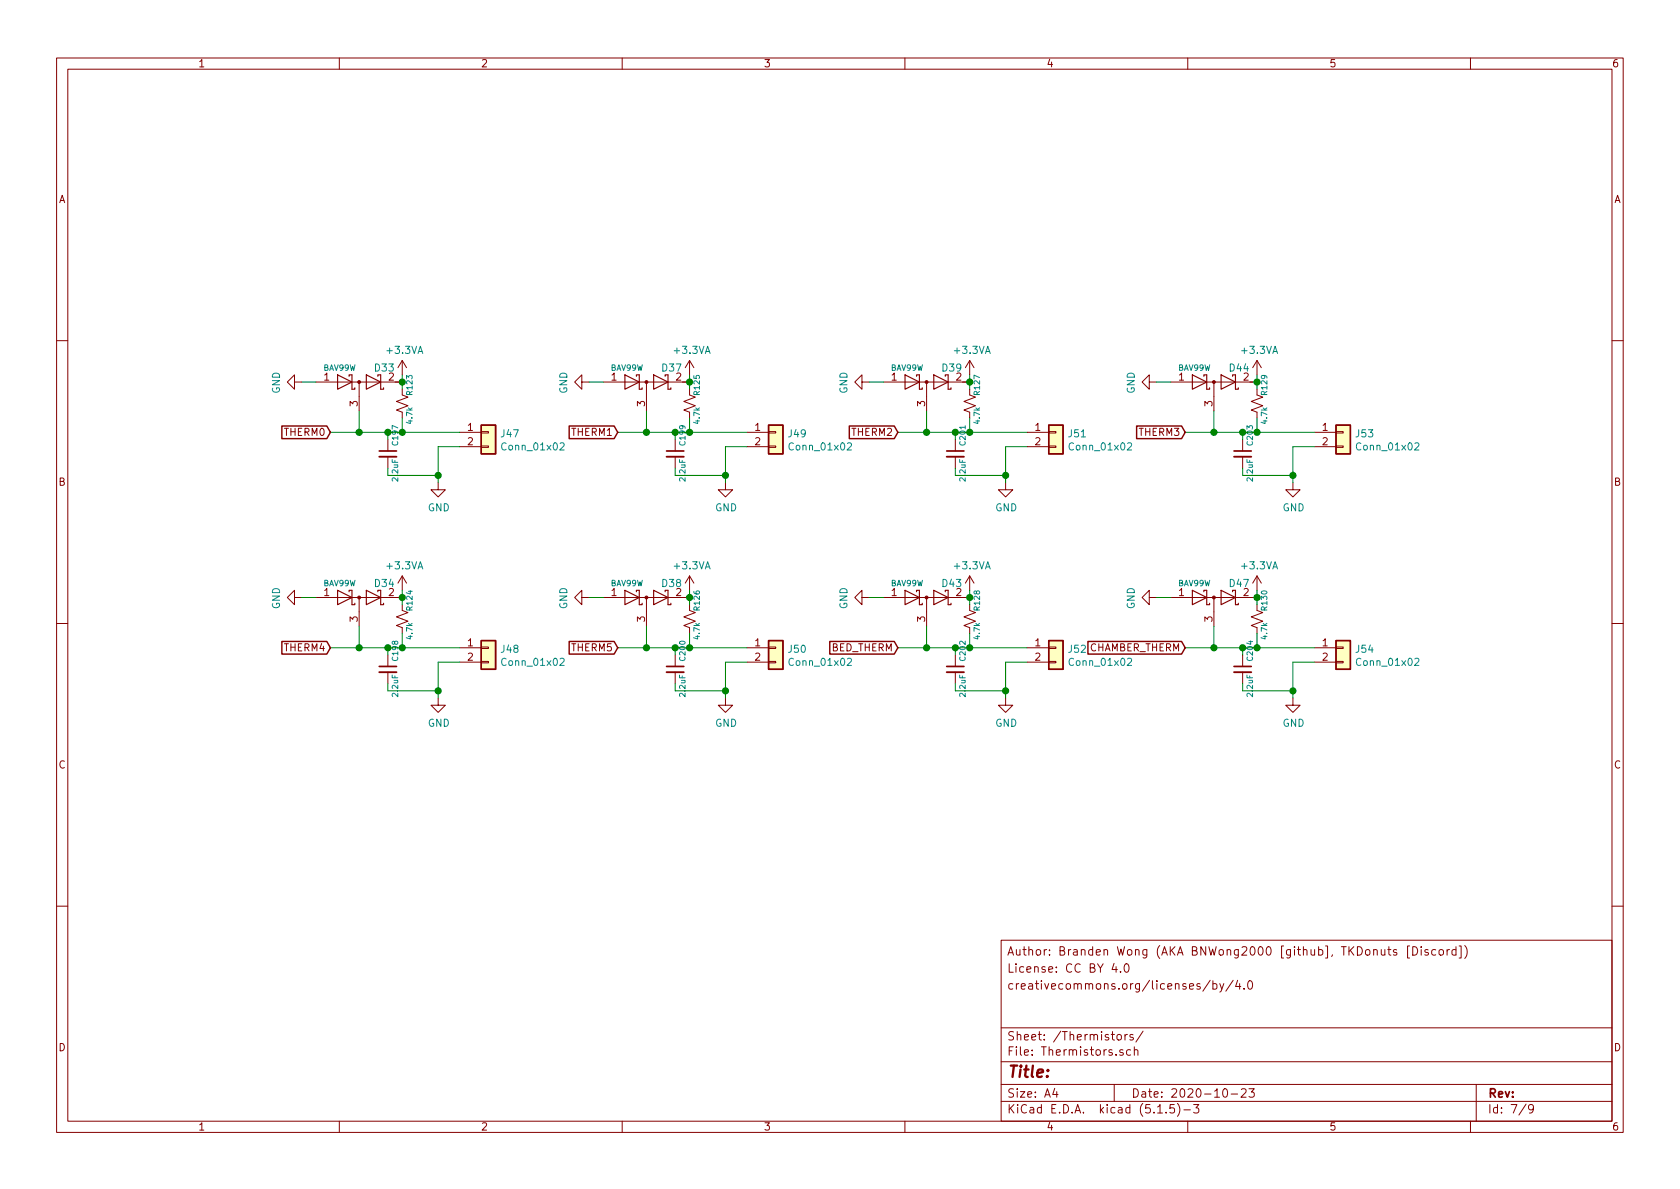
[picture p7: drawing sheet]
EESchema Schematic File Version 4
EELAYER 30 0
EELAYER END
$Descr A4 11693 8268
encoding utf-8
Sheet 6 9
Title ""
Date "2020-10-23"
Rev ""
Comp ""
Comment1 ""
Comment2 "creativecommons.org/licenses/by/4.0"
Comment3 "License: CC BY 4.0"
Comment4 "Author: Branden Wong (AKA BNWong2000 [github], TKDonuts [Discord])"
$EndDescr
$Comp
L Connector_Generic:Conn_01x02 J47
U 1 1
P 3400 3000
F 0 "J47" H 3480 2992 50  0000 L CNN
F 1 "Conn_01x02" H 3480 2901 50  0000 L CNN
F 2 "Connector_Molex:Molex_KK-254_AE-6410-02A_1x02_P2.54mm_Vertical" H 3400 3000 50  0001 C CNN
F 3 "~" H 3400 3000 50  0001 C CNN
	1    3400 3000
	1    0    0    -1  
$EndComp
$Comp
L Device:R_Small_US R123
U 1 1
P 2800 2800
F 0 "R123" V 2850 2850 39  0000 L CNN
F 1 "4.7k" V 2850 2650 39  0000 L CNN
F 2 "Resistor_SMD:R_0603_1608Metric_Pad1.05x0.95mm_HandSolder" H 2800 2800 50  0001 C CNN
F 3 "~" H 2800 2800 50  0001 C CNN
	1    2800 2800
	1    0    0    -1  
$EndComp
$Comp
L Device:C_Small C197
U 1 1
P 2700 3150
F 0 "C197" V 2750 3200 39  0000 L CNN
F 1 "2.2uF" V 2750 2950 39  0000 L CNN
F 2 "Capacitor_SMD:C_0603_1608Metric_Pad1.05x0.95mm_HandSolder" H 2700 3150 50  0001 C CNN
F 3 "~" H 2700 3150 50  0001 C CNN
	1    2700 3150
	1    0    0    -1  
$EndComp
$Comp
L power:+3.3VA #PWR0262
U 1 1
P 2800 2600
F 0 "#PWR0262" H 2800 2450 50  0001 C CNN
F 1 "+3.3VA" H 2815 2773 50  0000 C CNN
F 2 "" H 2800 2600 50  0001 C CNN
F 3 "" H 2800 2600 50  0001 C CNN
	1    2800 2600
	1    0    0    -1  
$EndComp
$Comp
L power:GND #PWR0264
U 1 1
P 3050 3350
F 0 "#PWR0264" H 3050 3100 50  0001 C CNN
F 1 "GND" H 3055 3177 50  0000 C CNN
F 2 "" H 3050 3350 50  0001 C CNN
F 3 "" H 3050 3350 50  0001 C CNN
	1    3050 3350
	1    0    0    -1  
$EndComp
Wire Wire Line
	3200 3100 3050 3100
Wire Wire Line
	3050 3100 3050 3300
Wire Wire Line
	2700 3300 3050 3300
Connection ~ 3050 3300
Wire Wire Line
	3050 3300 3050 3350
Wire Wire Line
	2700 3300 2700 3250
Wire Wire Line
	3200 3000 2800 3000
Wire Wire Line
	2700 3000 2700 3050
Wire Wire Line
	2800 3000 2800 2900
Connection ~ 2800 3000
Wire Wire Line
	2800 3000 2700 3000
Connection ~ 2700 3000
Text GLabel 2300 3000 0    50   Input ~ 0
THERM0
$Comp
L Connector_Generic:Conn_01x02 J49
U 1 1
P 5400 3000
F 0 "J49" H 5480 2992 50  0000 L CNN
F 1 "Conn_01x02" H 5480 2901 50  0000 L CNN
F 2 "Connector_Molex:Molex_KK-254_AE-6410-02A_1x02_P2.54mm_Vertical" H 5400 3000 50  0001 C CNN
F 3 "~" H 5400 3000 50  0001 C CNN
	1    5400 3000
	1    0    0    -1  
$EndComp
$Comp
L Device:R_Small_US R125
U 1 1
P 4800 2800
F 0 "R125" V 4850 2850 39  0000 L CNN
F 1 "4.7k" V 4850 2650 39  0000 L CNN
F 2 "Resistor_SMD:R_0603_1608Metric_Pad1.05x0.95mm_HandSolder" H 4800 2800 50  0001 C CNN
F 3 "~" H 4800 2800 50  0001 C CNN
	1    4800 2800
	1    0    0    -1  
$EndComp
$Comp
L Device:C_Small C199
U 1 1
P 4700 3150
F 0 "C199" V 4750 3200 39  0000 L CNN
F 1 "2.2uF" V 4750 2950 39  0000 L CNN
F 2 "Capacitor_SMD:C_0603_1608Metric_Pad1.05x0.95mm_HandSolder" H 4700 3150 50  0001 C CNN
F 3 "~" H 4700 3150 50  0001 C CNN
	1    4700 3150
	1    0    0    -1  
$EndComp
$Comp
L power:+3.3VA #PWR0266
U 1 1
P 4800 2600
F 0 "#PWR0266" H 4800 2450 50  0001 C CNN
F 1 "+3.3VA" H 4815 2773 50  0000 C CNN
F 2 "" H 4800 2600 50  0001 C CNN
F 3 "" H 4800 2600 50  0001 C CNN
	1    4800 2600
	1    0    0    -1  
$EndComp
$Comp
L power:GND #PWR0268
U 1 1
P 5050 3350
F 0 "#PWR0268" H 5050 3100 50  0001 C CNN
F 1 "GND" H 5055 3177 50  0000 C CNN
F 2 "" H 5050 3350 50  0001 C CNN
F 3 "" H 5050 3350 50  0001 C CNN
	1    5050 3350
	1    0    0    -1  
$EndComp
Wire Wire Line
	5200 3100 5050 3100
Wire Wire Line
	5050 3100 5050 3300
Wire Wire Line
	4700 3300 5050 3300
Connection ~ 5050 3300
Wire Wire Line
	5050 3300 5050 3350
Wire Wire Line
	4700 3300 4700 3250
Wire Wire Line
	5200 3000 4800 3000
Wire Wire Line
	4700 3000 4700 3050
Wire Wire Line
	4800 3000 4800 2900
Connection ~ 4800 3000
Wire Wire Line
	4800 3000 4700 3000
$Comp
L Connector_Generic:Conn_01x02 J51
U 1 1
P 7350 3000
F 0 "J51" H 7430 2992 50  0000 L CNN
F 1 "Conn_01x02" H 7430 2901 50  0000 L CNN
F 2 "Connector_Molex:Molex_KK-254_AE-6410-02A_1x02_P2.54mm_Vertical" H 7350 3000 50  0001 C CNN
F 3 "~" H 7350 3000 50  0001 C CNN
	1    7350 3000
	1    0    0    -1  
$EndComp
$Comp
L Device:R_Small_US R127
U 1 1
P 6750 2800
F 0 "R127" V 6800 2850 39  0000 L CNN
F 1 "4.7k" V 6800 2650 39  0000 L CNN
F 2 "Resistor_SMD:R_0603_1608Metric_Pad1.05x0.95mm_HandSolder" H 6750 2800 50  0001 C CNN
F 3 "~" H 6750 2800 50  0001 C CNN
	1    6750 2800
	1    0    0    -1  
$EndComp
$Comp
L Device:C_Small C201
U 1 1
P 6650 3150
F 0 "C201" V 6700 3200 39  0000 L CNN
F 1 "2.2uF" V 6700 2950 39  0000 L CNN
F 2 "Capacitor_SMD:C_0603_1608Metric_Pad1.05x0.95mm_HandSolder" H 6650 3150 50  0001 C CNN
F 3 "~" H 6650 3150 50  0001 C CNN
	1    6650 3150
	1    0    0    -1  
$EndComp
$Comp
L power:+3.3VA #PWR0270
U 1 1
P 6750 2600
F 0 "#PWR0270" H 6750 2450 50  0001 C CNN
F 1 "+3.3VA" H 6765 2773 50  0000 C CNN
F 2 "" H 6750 2600 50  0001 C CNN
F 3 "" H 6750 2600 50  0001 C CNN
	1    6750 2600
	1    0    0    -1  
$EndComp
$Comp
L power:GND #PWR0272
U 1 1
P 7000 3350
F 0 "#PWR0272" H 7000 3100 50  0001 C CNN
F 1 "GND" H 7005 3177 50  0000 C CNN
F 2 "" H 7000 3350 50  0001 C CNN
F 3 "" H 7000 3350 50  0001 C CNN
	1    7000 3350
	1    0    0    -1  
$EndComp
Wire Wire Line
	7150 3100 7000 3100
Wire Wire Line
	7000 3100 7000 3300
Wire Wire Line
	6650 3300 7000 3300
Connection ~ 7000 3300
Wire Wire Line
	7000 3300 7000 3350
Wire Wire Line
	6650 3300 6650 3250
Wire Wire Line
	7150 3000 6750 3000
Wire Wire Line
	6650 3000 6650 3050
Wire Wire Line
	6750 3000 6750 2900
Connection ~ 6750 3000
Wire Wire Line
	6750 3000 6650 3000
$Comp
L Connector_Generic:Conn_01x02 J53
U 1 1
P 9350 3000
F 0 "J53" H 9430 2992 50  0000 L CNN
F 1 "Conn_01x02" H 9430 2901 50  0000 L CNN
F 2 "Connector_Molex:Molex_KK-254_AE-6410-02A_1x02_P2.54mm_Vertical" H 9350 3000 50  0001 C CNN
F 3 "~" H 9350 3000 50  0001 C CNN
	1    9350 3000
	1    0    0    -1  
$EndComp
$Comp
L Device:R_Small_US R129
U 1 1
P 8750 2800
F 0 "R129" V 8800 2850 39  0000 L CNN
F 1 "4.7k" V 8800 2650 39  0000 L CNN
F 2 "Resistor_SMD:R_0603_1608Metric_Pad1.05x0.95mm_HandSolder" H 8750 2800 50  0001 C CNN
F 3 "~" H 8750 2800 50  0001 C CNN
	1    8750 2800
	1    0    0    -1  
$EndComp
$Comp
L Device:C_Small C203
U 1 1
P 8650 3150
F 0 "C203" V 8700 3200 39  0000 L CNN
F 1 "2.2uF" V 8700 2950 39  0000 L CNN
F 2 "Capacitor_SMD:C_0603_1608Metric_Pad1.05x0.95mm_HandSolder" H 8650 3150 50  0001 C CNN
F 3 "~" H 8650 3150 50  0001 C CNN
	1    8650 3150
	1    0    0    -1  
$EndComp
$Comp
L power:+3.3VA #PWR0274
U 1 1
P 8750 2600
F 0 "#PWR0274" H 8750 2450 50  0001 C CNN
F 1 "+3.3VA" H 8765 2773 50  0000 C CNN
F 2 "" H 8750 2600 50  0001 C CNN
F 3 "" H 8750 2600 50  0001 C CNN
	1    8750 2600
	1    0    0    -1  
$EndComp
$Comp
L power:GND #PWR0276
U 1 1
P 9000 3350
F 0 "#PWR0276" H 9000 3100 50  0001 C CNN
F 1 "GND" H 9005 3177 50  0000 C CNN
F 2 "" H 9000 3350 50  0001 C CNN
F 3 "" H 9000 3350 50  0001 C CNN
	1    9000 3350
	1    0    0    -1  
$EndComp
Wire Wire Line
	9150 3100 9000 3100
Wire Wire Line
	9000 3100 9000 3300
Wire Wire Line
	8650 3300 9000 3300
Connection ~ 9000 3300
Wire Wire Line
	9000 3300 9000 3350
Wire Wire Line
	8650 3300 8650 3250
Wire Wire Line
	9150 3000 8750 3000
Wire Wire Line
	8650 3000 8650 3050
Wire Wire Line
	8750 3000 8750 2900
Connection ~ 8750 3000
Wire Wire Line
	8750 3000 8650 3000
$Comp
L Connector_Generic:Conn_01x02 J48
U 1 1
P 3400 4500
F 0 "J48" H 3480 4492 50  0000 L CNN
F 1 "Conn_01x02" H 3480 4401 50  0000 L CNN
F 2 "Connector_Molex:Molex_KK-254_AE-6410-02A_1x02_P2.54mm_Vertical" H 3400 4500 50  0001 C CNN
F 3 "~" H 3400 4500 50  0001 C CNN
	1    3400 4500
	1    0    0    -1  
$EndComp
$Comp
L Device:R_Small_US R124
U 1 1
P 2800 4300
F 0 "R124" V 2850 4350 39  0000 L CNN
F 1 "4.7k" V 2850 4150 39  0000 L CNN
F 2 "Resistor_SMD:R_0603_1608Metric_Pad1.05x0.95mm_HandSolder" H 2800 4300 50  0001 C CNN
F 3 "~" H 2800 4300 50  0001 C CNN
	1    2800 4300
	1    0    0    -1  
$EndComp
$Comp
L Device:C_Small C198
U 1 1
P 2700 4650
F 0 "C198" V 2750 4700 39  0000 L CNN
F 1 "2.2uF" V 2750 4450 39  0000 L CNN
F 2 "Capacitor_SMD:C_0603_1608Metric_Pad1.05x0.95mm_HandSolder" H 2700 4650 50  0001 C CNN
F 3 "~" H 2700 4650 50  0001 C CNN
	1    2700 4650
	1    0    0    -1  
$EndComp
$Comp
L power:+3.3VA #PWR0263
U 1 1
P 2800 4100
F 0 "#PWR0263" H 2800 3950 50  0001 C CNN
F 1 "+3.3VA" H 2815 4273 50  0000 C CNN
F 2 "" H 2800 4100 50  0001 C CNN
F 3 "" H 2800 4100 50  0001 C CNN
	1    2800 4100
	1    0    0    -1  
$EndComp
$Comp
L power:GND #PWR0265
U 1 1
P 3050 4850
F 0 "#PWR0265" H 3050 4600 50  0001 C CNN
F 1 "GND" H 3055 4677 50  0000 C CNN
F 2 "" H 3050 4850 50  0001 C CNN
F 3 "" H 3050 4850 50  0001 C CNN
	1    3050 4850
	1    0    0    -1  
$EndComp
Wire Wire Line
	3200 4600 3050 4600
Wire Wire Line
	3050 4600 3050 4800
Wire Wire Line
	2700 4800 3050 4800
Connection ~ 3050 4800
Wire Wire Line
	3050 4800 3050 4850
Wire Wire Line
	2700 4800 2700 4750
Wire Wire Line
	3200 4500 2800 4500
Wire Wire Line
	2700 4500 2700 4550
Wire Wire Line
	2800 4500 2800 4400
Connection ~ 2800 4500
Wire Wire Line
	2800 4500 2700 4500
Connection ~ 2700 4500
$Comp
L Connector_Generic:Conn_01x02 J50
U 1 1
P 5400 4500
F 0 "J50" H 5480 4492 50  0000 L CNN
F 1 "Conn_01x02" H 5480 4401 50  0000 L CNN
F 2 "Connector_Molex:Molex_KK-254_AE-6410-02A_1x02_P2.54mm_Vertical" H 5400 4500 50  0001 C CNN
F 3 "~" H 5400 4500 50  0001 C CNN
	1    5400 4500
	1    0    0    -1  
$EndComp
$Comp
L Device:R_Small_US R126
U 1 1
P 4800 4300
F 0 "R126" V 4850 4350 39  0000 L CNN
F 1 "4.7k" V 4850 4150 39  0000 L CNN
F 2 "Resistor_SMD:R_0603_1608Metric_Pad1.05x0.95mm_HandSolder" H 4800 4300 50  0001 C CNN
F 3 "~" H 4800 4300 50  0001 C CNN
	1    4800 4300
	1    0    0    -1  
$EndComp
$Comp
L Device:C_Small C200
U 1 1
P 4700 4650
F 0 "C200" V 4750 4700 39  0000 L CNN
F 1 "2.2uF" V 4750 4450 39  0000 L CNN
F 2 "Capacitor_SMD:C_0603_1608Metric_Pad1.05x0.95mm_HandSolder" H 4700 4650 50  0001 C CNN
F 3 "~" H 4700 4650 50  0001 C CNN
	1    4700 4650
	1    0    0    -1  
$EndComp
$Comp
L power:+3.3VA #PWR0267
U 1 1
P 4800 4100
F 0 "#PWR0267" H 4800 3950 50  0001 C CNN
F 1 "+3.3VA" H 4815 4273 50  0000 C CNN
F 2 "" H 4800 4100 50  0001 C CNN
F 3 "" H 4800 4100 50  0001 C CNN
	1    4800 4100
	1    0    0    -1  
$EndComp
$Comp
L power:GND #PWR0269
U 1 1
P 5050 4850
F 0 "#PWR0269" H 5050 4600 50  0001 C CNN
F 1 "GND" H 5055 4677 50  0000 C CNN
F 2 "" H 5050 4850 50  0001 C CNN
F 3 "" H 5050 4850 50  0001 C CNN
	1    5050 4850
	1    0    0    -1  
$EndComp
Wire Wire Line
	5200 4600 5050 4600
Wire Wire Line
	5050 4600 5050 4800
Wire Wire Line
	4700 4800 5050 4800
Connection ~ 5050 4800
Wire Wire Line
	5050 4800 5050 4850
Wire Wire Line
	4700 4800 4700 4750
Wire Wire Line
	5200 4500 4800 4500
Wire Wire Line
	4700 4500 4700 4550
Wire Wire Line
	4800 4500 4800 4400
Connection ~ 4800 4500
Wire Wire Line
	4800 4500 4700 4500
Connection ~ 4700 4500
$Comp
L Connector_Generic:Conn_01x02 J52
U 1 1
P 7350 4500
F 0 "J52" H 7430 4492 50  0000 L CNN
F 1 "Conn_01x02" H 7430 4401 50  0000 L CNN
F 2 "Connector_Molex:Molex_KK-254_AE-6410-02A_1x02_P2.54mm_Vertical" H 7350 4500 50  0001 C CNN
F 3 "~" H 7350 4500 50  0001 C CNN
	1    7350 4500
	1    0    0    -1  
$EndComp
$Comp
L Device:R_Small_US R128
U 1 1
P 6750 4300
F 0 "R128" V 6800 4350 39  0000 L CNN
F 1 "4.7k" V 6800 4150 39  0000 L CNN
F 2 "Resistor_SMD:R_0603_1608Metric_Pad1.05x0.95mm_HandSolder" H 6750 4300 50  0001 C CNN
F 3 "~" H 6750 4300 50  0001 C CNN
	1    6750 4300
	1    0    0    -1  
$EndComp
$Comp
L Device:C_Small C202
U 1 1
P 6650 4650
F 0 "C202" V 6700 4700 39  0000 L CNN
F 1 "2.2uF" V 6700 4450 39  0000 L CNN
F 2 "Capacitor_SMD:C_0603_1608Metric_Pad1.05x0.95mm_HandSolder" H 6650 4650 50  0001 C CNN
F 3 "~" H 6650 4650 50  0001 C CNN
	1    6650 4650
	1    0    0    -1  
$EndComp
$Comp
L power:+3.3VA #PWR0271
U 1 1
P 6750 4100
F 0 "#PWR0271" H 6750 3950 50  0001 C CNN
F 1 "+3.3VA" H 6765 4273 50  0000 C CNN
F 2 "" H 6750 4100 50  0001 C CNN
F 3 "" H 6750 4100 50  0001 C CNN
	1    6750 4100
	1    0    0    -1  
$EndComp
$Comp
L power:GND #PWR0273
U 1 1
P 7000 4850
F 0 "#PWR0273" H 7000 4600 50  0001 C CNN
F 1 "GND" H 7005 4677 50  0000 C CNN
F 2 "" H 7000 4850 50  0001 C CNN
F 3 "" H 7000 4850 50  0001 C CNN
	1    7000 4850
	1    0    0    -1  
$EndComp
Wire Wire Line
	7150 4600 7000 4600
Wire Wire Line
	7000 4600 7000 4800
Wire Wire Line
	6650 4800 7000 4800
Connection ~ 7000 4800
Wire Wire Line
	7000 4800 7000 4850
Wire Wire Line
	6650 4800 6650 4750
Wire Wire Line
	7150 4500 6750 4500
Wire Wire Line
	6650 4500 6650 4550
Wire Wire Line
	6750 4500 6750 4400
Connection ~ 6750 4500
Wire Wire Line
	6750 4500 6650 4500
Connection ~ 6650 4500
$Comp
L Connector_Generic:Conn_01x02 J54
U 1 1
P 9350 4500
F 0 "J54" H 9430 4492 50  0000 L CNN
F 1 "Conn_01x02" H 9430 4401 50  0000 L CNN
F 2 "Connector_Molex:Molex_KK-254_AE-6410-02A_1x02_P2.54mm_Vertical" H 9350 4500 50  0001 C CNN
F 3 "~" H 9350 4500 50  0001 C CNN
	1    9350 4500
	1    0    0    -1  
$EndComp
$Comp
L Device:R_Small_US R130
U 1 1
P 8750 4300
F 0 "R130" V 8800 4350 39  0000 L CNN
F 1 "4.7k" V 8800 4150 39  0000 L CNN
F 2 "Resistor_SMD:R_0603_1608Metric_Pad1.05x0.95mm_HandSolder" H 8750 4300 50  0001 C CNN
F 3 "~" H 8750 4300 50  0001 C CNN
	1    8750 4300
	1    0    0    -1  
$EndComp
$Comp
L Device:C_Small C204
U 1 1
P 8650 4650
F 0 "C204" V 8700 4700 39  0000 L CNN
F 1 "2.2uF" V 8700 4450 39  0000 L CNN
F 2 "Capacitor_SMD:C_0603_1608Metric_Pad1.05x0.95mm_HandSolder" H 8650 4650 50  0001 C CNN
F 3 "~" H 8650 4650 50  0001 C CNN
	1    8650 4650
	1    0    0    -1  
$EndComp
$Comp
L power:+3.3VA #PWR0275
U 1 1
P 8750 4100
F 0 "#PWR0275" H 8750 3950 50  0001 C CNN
F 1 "+3.3VA" H 8765 4273 50  0000 C CNN
F 2 "" H 8750 4100 50  0001 C CNN
F 3 "" H 8750 4100 50  0001 C CNN
	1    8750 4100
	1    0    0    -1  
$EndComp
$Comp
L power:GND #PWR0277
U 1 1
P 9000 4850
F 0 "#PWR0277" H 9000 4600 50  0001 C CNN
F 1 "GND" H 9005 4677 50  0000 C CNN
F 2 "" H 9000 4850 50  0001 C CNN
F 3 "" H 9000 4850 50  0001 C CNN
	1    9000 4850
	1    0    0    -1  
$EndComp
Wire Wire Line
	9150 4600 9000 4600
Wire Wire Line
	9000 4600 9000 4800
Wire Wire Line
	8650 4800 9000 4800
Connection ~ 9000 4800
Wire Wire Line
	9000 4800 9000 4850
Wire Wire Line
	8650 4800 8650 4750
Wire Wire Line
	9150 4500 8750 4500
Wire Wire Line
	8650 4500 8650 4550
Wire Wire Line
	8750 4500 8750 4400
Connection ~ 8750 4500
Wire Wire Line
	8750 4500 8650 4500
Connection ~ 8650 4500
Text GLabel 4300 3000 0    50   Input ~ 0
THERM1
Text GLabel 6250 3000 0    50   Input ~ 0
THERM2
Text GLabel 8250 3000 0    50   Input ~ 0
THERM3
Text GLabel 2300 4500 0    50   Input ~ 0
THERM4
Text GLabel 4300 4500 0    50   Input ~ 0
THERM5
Text GLabel 6250 4500 0    50   Input ~ 0
BED_THERM
Text GLabel 8250 4500 0    50   Input ~ 0
CHAMBER_THERM
Connection ~ 8650 3000
Wire Wire Line
	6450 3000 6250 3000
$Comp
L Device:D_Schottky_x2_Serial_AKC D37
U 1 1
P 4500 2650
F 0 "D37" H 4600 2750 50  0000 L CNN
F 1 "BAV99W" H 4250 2750 39  0000 L CNN
F 2 "Package_TO_SOT_SMD:SOT-323_SC-70_Handsoldering" H 4500 2650 50  0001 C CNN
F 3 "~" H 4500 2650 50  0001 C CNN
	1    4500 2650
	1    0    0    -1  
$EndComp
Wire Wire Line
	4800 2600 4800 2650
Connection ~ 4800 2650
Wire Wire Line
	4800 2650 4800 2700
$Comp
L power:GND #PWR0230
U 1 1
P 4100 2650
F 0 "#PWR0230" H 4100 2400 50  0001 C CNN
F 1 "GND" H 4105 2477 50  0000 C CNN
F 2 "" H 4100 2650 50  0001 C CNN
F 3 "" H 4100 2650 50  0001 C CNN
	1    4100 2650
	0    1    1    0   
$EndComp
Wire Wire Line
	4100 2650 4200 2650
Wire Wire Line
	4500 2850 4500 3000
Wire Wire Line
	4500 3000 4700 3000
Connection ~ 4700 3000
Wire Wire Line
	4500 3000 4300 3000
Connection ~ 4500 3000
Wire Wire Line
	2300 3000 2500 3000
Wire Wire Line
	2800 2600 2800 2650
$Comp
L Device:D_Schottky_x2_Serial_AKC D33
U 1 1
P 2500 2650
F 0 "D33" H 2600 2750 50  0000 L CNN
F 1 "BAV99W" H 2250 2750 39  0000 L CNN
F 2 "Package_TO_SOT_SMD:SOT-323_SC-70_Handsoldering" H 2500 2650 50  0001 C CNN
F 3 "~" H 2500 2650 50  0001 C CNN
	1    2500 2650
	1    0    0    -1  
$EndComp
$Comp
L power:GND #PWR0219
U 1 1
P 2100 2650
F 0 "#PWR0219" H 2100 2400 50  0001 C CNN
F 1 "GND" H 2105 2477 50  0000 C CNN
F 2 "" H 2100 2650 50  0001 C CNN
F 3 "" H 2100 2650 50  0001 C CNN
	1    2100 2650
	0    1    1    0   
$EndComp
Wire Wire Line
	2100 2650 2200 2650
Wire Wire Line
	2500 2850 2500 3000
Connection ~ 2500 3000
Wire Wire Line
	2500 3000 2700 3000
Connection ~ 2800 2650
Wire Wire Line
	2800 2650 2800 2700
Wire Wire Line
	6750 2600 6750 2650
$Comp
L Device:D_Schottky_x2_Serial_AKC D39
U 1 1
P 6450 2650
F 0 "D39" H 6550 2750 50  0000 L CNN
F 1 "BAV99W" H 6200 2750 39  0000 L CNN
F 2 "Package_TO_SOT_SMD:SOT-323_SC-70_Handsoldering" H 6450 2650 50  0001 C CNN
F 3 "~" H 6450 2650 50  0001 C CNN
	1    6450 2650
	1    0    0    -1  
$EndComp
$Comp
L power:GND #PWR0232
U 1 1
P 6050 2650
F 0 "#PWR0232" H 6050 2400 50  0001 C CNN
F 1 "GND" H 6055 2477 50  0000 C CNN
F 2 "" H 6050 2650 50  0001 C CNN
F 3 "" H 6050 2650 50  0001 C CNN
	1    6050 2650
	0    1    1    0   
$EndComp
Wire Wire Line
	6050 2650 6150 2650
Wire Wire Line
	6450 2850 6450 3000
Wire Wire Line
	6450 3000 6650 3000
Connection ~ 6450 3000
Connection ~ 6650 3000
Wire Wire Line
	8250 3000 8450 3000
Wire Wire Line
	8750 2600 8750 2650
$Comp
L Device:D_Schottky_x2_Serial_AKC D44
U 1 1
P 8450 2650
F 0 "D44" H 8550 2750 50  0000 L CNN
F 1 "BAV99W" H 8200 2750 39  0000 L CNN
F 2 "Package_TO_SOT_SMD:SOT-323_SC-70_Handsoldering" H 8450 2650 50  0001 C CNN
F 3 "~" H 8450 2650 50  0001 C CNN
	1    8450 2650
	1    0    0    -1  
$EndComp
$Comp
L power:GND #PWR0245
U 1 1
P 8050 2650
F 0 "#PWR0245" H 8050 2400 50  0001 C CNN
F 1 "GND" H 8055 2477 50  0000 C CNN
F 2 "" H 8050 2650 50  0001 C CNN
F 3 "" H 8050 2650 50  0001 C CNN
	1    8050 2650
	0    1    1    0   
$EndComp
Wire Wire Line
	8050 2650 8150 2650
Wire Wire Line
	8450 2850 8450 3000
Wire Wire Line
	2800 4100 2800 4150
Wire Wire Line
	2300 4500 2500 4500
$Comp
L Device:D_Schottky_x2_Serial_AKC D34
U 1 1
P 2500 4150
F 0 "D34" H 2600 4250 50  0000 L CNN
F 1 "BAV99W" H 2250 4250 39  0000 L CNN
F 2 "Package_TO_SOT_SMD:SOT-323_SC-70_Handsoldering" H 2500 4150 50  0001 C CNN
F 3 "~" H 2500 4150 50  0001 C CNN
	1    2500 4150
	1    0    0    -1  
$EndComp
$Comp
L power:GND #PWR0220
U 1 1
P 2100 4150
F 0 "#PWR0220" H 2100 3900 50  0001 C CNN
F 1 "GND" H 2105 3977 50  0000 C CNN
F 2 "" H 2100 4150 50  0001 C CNN
F 3 "" H 2100 4150 50  0001 C CNN
	1    2100 4150
	0    1    1    0   
$EndComp
Wire Wire Line
	2100 4150 2200 4150
Wire Wire Line
	2500 4350 2500 4500
Wire Wire Line
	4300 4500 4500 4500
Wire Wire Line
	4800 4100 4800 4150
$Comp
L Device:D_Schottky_x2_Serial_AKC D38
U 1 1
P 4500 4150
F 0 "D38" H 4600 4250 50  0000 L CNN
F 1 "BAV99W" H 4250 4250 39  0000 L CNN
F 2 "Package_TO_SOT_SMD:SOT-323_SC-70_Handsoldering" H 4500 4150 50  0001 C CNN
F 3 "~" H 4500 4150 50  0001 C CNN
	1    4500 4150
	1    0    0    -1  
$EndComp
$Comp
L power:GND #PWR0231
U 1 1
P 4100 4150
F 0 "#PWR0231" H 4100 3900 50  0001 C CNN
F 1 "GND" H 4105 3977 50  0000 C CNN
F 2 "" H 4100 4150 50  0001 C CNN
F 3 "" H 4100 4150 50  0001 C CNN
	1    4100 4150
	0    1    1    0   
$EndComp
Wire Wire Line
	4100 4150 4200 4150
Wire Wire Line
	4500 4350 4500 4500
Wire Wire Line
	6750 4100 6750 4150
Wire Wire Line
	6250 4500 6450 4500
$Comp
L Device:D_Schottky_x2_Serial_AKC D43
U 1 1
P 6450 4150
F 0 "D43" H 6550 4250 50  0000 L CNN
F 1 "BAV99W" H 6200 4250 39  0000 L CNN
F 2 "Package_TO_SOT_SMD:SOT-323_SC-70_Handsoldering" H 6450 4150 50  0001 C CNN
F 3 "~" H 6450 4150 50  0001 C CNN
	1    6450 4150
	1    0    0    -1  
$EndComp
$Comp
L power:GND #PWR0244
U 1 1
P 6050 4150
F 0 "#PWR0244" H 6050 3900 50  0001 C CNN
F 1 "GND" H 6055 3977 50  0000 C CNN
F 2 "" H 6050 4150 50  0001 C CNN
F 3 "" H 6050 4150 50  0001 C CNN
	1    6050 4150
	0    1    1    0   
$EndComp
Wire Wire Line
	6050 4150 6150 4150
Wire Wire Line
	6450 4350 6450 4500
Wire Wire Line
	8250 4500 8450 4500
Wire Wire Line
	8750 4100 8750 4150
$Comp
L Device:D_Schottky_x2_Serial_AKC D47
U 1 1
P 8450 4150
F 0 "D47" H 8550 4250 50  0000 L CNN
F 1 "BAV99W" H 8200 4250 39  0000 L CNN
F 2 "Package_TO_SOT_SMD:SOT-323_SC-70_Handsoldering" H 8450 4150 50  0001 C CNN
F 3 "~" H 8450 4150 50  0001 C CNN
	1    8450 4150
	1    0    0    -1  
$EndComp
$Comp
L power:GND #PWR0254
U 1 1
P 8050 4150
F 0 "#PWR0254" H 8050 3900 50  0001 C CNN
F 1 "GND" H 8055 3977 50  0000 C CNN
F 2 "" H 8050 4150 50  0001 C CNN
F 3 "" H 8050 4150 50  0001 C CNN
	1    8050 4150
	0    1    1    0   
$EndComp
Wire Wire Line
	8050 4150 8150 4150
Wire Wire Line
	8450 4350 8450 4500
Connection ~ 2500 4500
Wire Wire Line
	2500 4500 2700 4500
Connection ~ 2800 4150
Wire Wire Line
	2800 4150 2800 4200
Connection ~ 4500 4500
Wire Wire Line
	4500 4500 4700 4500
Connection ~ 4800 4150
Wire Wire Line
	4800 4150 4800 4200
Connection ~ 6450 4500
Wire Wire Line
	6450 4500 6650 4500
Connection ~ 6750 2650
Wire Wire Line
	6750 2650 6750 2700
Connection ~ 6750 4150
Wire Wire Line
	6750 4150 6750 4200
Connection ~ 8450 3000
Wire Wire Line
	8450 3000 8650 3000
Connection ~ 8450 4500
Wire Wire Line
	8450 4500 8650 4500
Connection ~ 8750 2650
Wire Wire Line
	8750 2650 8750 2700
Connection ~ 8750 4150
Wire Wire Line
	8750 4150 8750 4200
$EndSCHEMATC
